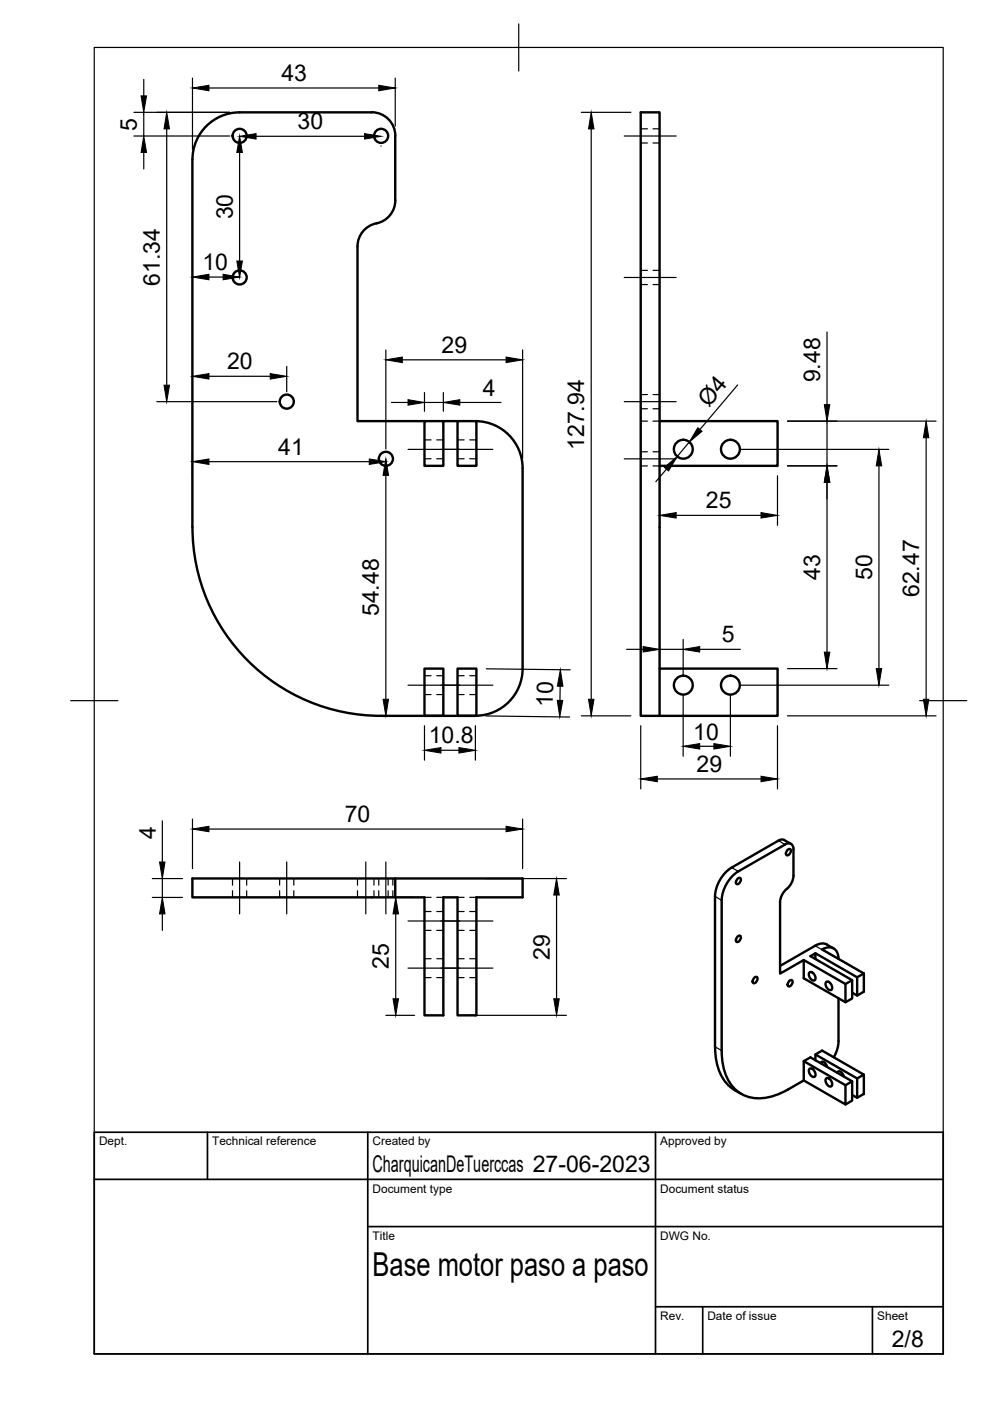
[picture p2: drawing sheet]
<svg xmlns="http://www.w3.org/2000/svg" width="210mm" height="297mm" viewBox="0 0 210 297" stroke-linecap="round" stroke-linejoin="round" font-family="sans-serif">
<!-- layer: Visible -->
<g fill="none" stroke="#000" stroke-width=".51">
<path d="M50.8 23.8h28a5 5 0 0 1 5 5M50.8 23.8a10 10 0 0 0-10 10v78M83.8 28.8v13.7a5 5 0 0 1-4 4.9M135.8 23.8h4v128h-4zM79.8 47.4a5 5 0 0 0-4 4.9v37h14.2M90 89.3h4v9.5h-4zM94 89.3h3M101 89.3v9.5h-4v-9.5h3.8a10 10 0 0 1 10 10v42.4a10 10 0 0 1-9.8 10M139.8 89.3h25.1v9.5h-25.1M40.8 111.8a40 40 0 0 0 40 40h20.1M90 141.8h4v10h-4zM100.9 151.8h-3.9v-10h4v10"/>
<path d="M101 151.7l-.1 .1M139.8 141.8h25.1v10h-25.1M166.5 179.1l-10 5.6M166.5 179a1.08 1.08 0 0 1 1.2-.1 1.08 1.08 0 0 1 .5 1.2v5.6M167.7 178.9l-1.4-.8a1.25 1.25 0 0 0-1.3 .1l-9.9 5.7a7.9 7.9 0 0 0-3.5 6.2v31.8a10.8 10.8 0 0 0 3.4 8.7l2.2 1.3M83.8 186.3v4h-43v-4h70v4h-9.8v25h-4v-25h-3v25h-4v-25h-6.2M156.4 198.6l.4-.2a.76 .76 0 0 1 .1 .9 .76 .76 0 0 1-.8 .3v-.5zM156.4 186.3l.4-.2a.76 .76 0 0 1 .1 .9 .76 .76 0 0 1-.8 .4v-.6zM156.6 184.7a7.8 7.8 0 0 0-3.6 6.2v31.8a11 11 0 0 0 3.2 8.6 8.7 8.7 0 0 0 9.5 .4l1.5-.8M166.8 188.5l-1 1.3-.4 1.5v15.1l5-2.9v3.9l8.9 5.1 1.4-.8v-3.9l-8.9-5.1 1.1-.6v1.2M167 180.2l.4-.2a.76 .76 0 0 1 .1 .9 .76 .76 0 0 1-.8 .3v-.5zM168.2 185.6l-.4 1.6-1 1.3"/>
<path d="M159.9 207.3l.5-.2a.76 .76 0 0 1 .1 .9 .76 .76 0 0 1-.9 .4v-.6zM167.3 208l.5-.2a.76 .76 0 0 1 .1 .9 .76 .76 0 0 1-.8 .3l-.1-.5zM170.4 203.5l8.9 5.1v3.9M171.7 206.1a1.16 1.16 0 0 1 1 1.8 1.16 1.16 0 0 1-1-1.8zM172.9 202.1l8.8 5.1v3.9M174.3 201.3l8.9 5.1v3.9l-1.5 .8-1-.6M174.3 201.3a2.13 2.13 0 0 1 2.5-.2 2.13 2.13 0 0 1 1 2.2M175.2 208.1a1.16 1.16 0 0 1 1 1.8 1.16 1.16 0 0 1-1-1.8zM175.3 200.3l1.4 .8M175.3 200.3a2.41 2.41 0 0 0-2.5 .2l-7.4 4.3M177.8 211.7v9.1M180.7 207.8l-1.4 .8"/>
<path d="M183.2 206.4l-1.5 .8M170.4 229.1v-4.1l1.4-.8 8.9 5.1-1.4 .8M170.4 225l8.9 5.1v4.1l-8.9-5.1M170.4 229.1l-3.2 1.9M171.7 226.6a1.16 1.16 0 0 1 1 1.7 1.16 1.16 0 0 1-1-1.7zM172.9 224.8v-1.2l1.4-.9 8.9 5.1-1.5 .8M172.9 223.6l8.8 5v4.2M174 225.4l.1-.2a1.1 1.1 0 0 1 1.3 1M175.2 228.6a1.16 1.16 0 0 1 1 1.7 1.16 1.16 0 0 1-1-1.7zM177.5 227.4l.2-.2a1.1 1.1 0 0 1 1.2 1M177.8 220.7l-.3 1.7-.7 1.8M180.7 229.3v4l-1.4 .9"/>
<path d="M183.1 232l-1.4 .8-1-.7M183.2 227.8v4.1M183.2 231.9l-.1 .1"/>
<circle cx="50.8" cy="28.8" r="1.49"/>
<circle cx="80.8" cy="28.8" r="1.49"/>
<circle cx="50.8" cy="58.8" r="1.49"/>
<circle cx="60.8" cy="85.2" r="1.49"/>
<circle cx="81.8" cy="97.3" r="1.49"/>
<circle cx="144.9" cy="95.2" r="2"/>
<circle cx="154.9" cy="95.2" r="2"/>
<circle cx="144.9" cy="145.3" r="2"/>
<circle cx="154.9" cy="145.3" r="2"/>
</g>
<!-- layer: Hidden -->
<g fill="none" stroke="#000" stroke-width=".25">
<path d="M135.8 27.3h1.5M135.8 30.3h1.5M138.5 27.3h1.3M138.5 30.3h1.3M135.8 57.3h1.5M138.5 57.3h1.3M135.8 60.3h1.5M138.5 60.3h1.3M90 97.3h1.4M90 93.3h1.4M92.6 97.3h1.4M92.6 93.3h1.4"/>
<path d="M97 97.3h1.4M97 93.3h1.4M99.6 97.3h1.4M99.6 93.3h1.4M135.8 89.3h1.5M135.8 83.7h1.5M135.8 86.7h1.5M135.8 95.8h1.5M135.8 98.8h1.5M138.5 89.3h4.3M138.5 83.7h1.3M138.5 86.7h1.3"/>
<path d="M138.5 95.8h1.3M138.5 98.8h1.3M144 89.3h2.4M147.6 89.3h2.4M151.2 89.3h2.3M154.7 89.3h2.4M158.3 89.3h2.4M161.9 89.3h3M90 147.3h1.4M90 143.3h1.4M92.6 147.3h1.4M92.6 143.3h1.4"/>
<path d="M97 147.3h1.4M97 143.3h1.4M99.6 147.3h1.4M99.6 143.3h1.4M139.8 151.8h3M144 151.8h2.4M147.6 151.8h2.4M151.2 151.8h2.3M154.7 151.8h2.4M158.3 151.8h2.4M161.9 151.8h3M49.3 186.3v1.4"/>
<path d="M49.3 188.9v1.4M52.3 186.3v1.4M52.3 188.9v1.4M59.3 186.3v1.4M59.3 188.9v1.4M62.3 186.3v1.4M62.3 188.9v1.4M75.8 186.3v1.4M75.8 188.9v1.4M79.3 186.3v1.4M79.3 188.9v1.4M80.3 186.3v1.4"/>
<path d="M80.3 188.9v1.4M82.3 186.3v1.4M82.3 188.9v1.4M83.3 186.3v1.4M83.3 188.9v1.4M90 190.3h1.4M90 197.3h1.4M90 193.3h1.4M92.6 190.3h1.4M92.6 197.3h1.4M92.6 193.3h1.4M97 190.3h1.4"/>
<path d="M97 197.3h1.4M97 193.3h1.4M99.6 190.3h1.4M99.6 197.3h1.4M99.6 193.3h1.4M90 207.3h1.4M90 203.3h1.4M92.6 207.3h1.4M92.6 203.3h1.4M97 207.3h1.4M97 203.3h1.4M99.6 207.3h1.4"/>
<path d="M99.6 203.3h1.4"/>
</g>
<!-- layer: Visible Narrow -->
<path d="M165 178.2l1.5 .9M151.6 190.1l1.4 .8M155.1 183.9l1.4 .8M172.8 200.5l10.3 5.9M151.6 221.9l1.4 .8" fill="none" stroke="#000" stroke-width=".25"/>
<!-- layer: TITLEBLOCK -->
<path d="M20 240.1h180v46.9h-180zM20 250h180M44 240.1v9.9M78 240.1v46.9M139 240.1v46.9M78 260.1h122M139 277.1h61M149 277.1v9.9M185 277.1v9.9" fill="none" stroke="#000" stroke-width=".36"/>
<!-- layer: BORDER -->
<path d="M20 10.1h180v276.9h-180zM110 5.1v10M15 148.6h10M195 148.6h10" fill="none" stroke="#000" stroke-width=".25"/>
<!-- layer: FD_Dimensions -->
<g fill="none" stroke="#000" stroke-width=".25">
<path d="M30.5 16.8v3.5M40.8 16.6v15.1M44.3 18.7h36M83.8 16.6v10.1M28.4 28.8h20.3M28.4 23.8h20.3M30.5 23.8v5M30.5 32.3v3.5M35.3 27.3v54.4M50.8 30.9v.1M50.8 32.3v23M54.3 28.9h23"/>
<path d="M80.8 30.9v.1M123.3 23.8h10.5M125.3 27.3v121M44.3 58.7h3M50.8 56.6v.1M44.3 79.8h13M60.8 77.7v5.4M81.8 74.2v21M85.3 76.3h22M110.8 74.2v23M175.3 70.4v15.4M33.3 85.2h25.4"/>
<path d="M40.8 95.8v5.6M44.3 97.9h34M81.8 99.4v.6M83 85.3h3.5M90 83.2v4M90 85.3h4M94 83.2v4M97.5 85.3h8.7M141.3 99.5l-2.3 2.6M146.1 93.7l-2.5 3.1M156.4 81.6l-8 9.5M157 95.3h31.4"/>
<path d="M167 98.8h10.5M167 89.3h31.5M175.3 89.3v9.5M186.4 98.8v43M196.4 92.8v55.5M81.8 100.8v47.5M139.8 100.9v10.5M143.4 109.3h18M164.8 100.9v10.5M175.3 102.3v36M132.9 137.7h3.5M139.8 137v2.8"/>
<path d="M139.8 137.7h5M144.8 135.6v7.6M148.4 137.7h8.6M90 153.9v7.3M93.5 159.1h3.8M100.8 153.9v7.3M103 151.8l17.8 .2M103.1 141.8l17.8 .2M118.8 145.5l-.1 3M123.3 151.8h10.5M135.8 153.9v13.4M144.8 147.4v12.9"/>
<path d="M148.4 158.2h3M154.9 147.4v12.9M157 145.3h31.4M164.8 153.9v13.4M167 151.8h31.5M167 141.8h10.5M34.4 174v8.8M40.8 173.7v10.5M44.3 175.8h63M110.8 173.7v10.5M139.4 165.1h22M32.3 186.3h6.4"/>
<path d="M32.3 190.3h6.4M34.4 186.3v4M34.4 193.8v3.5M81.8 190.3h6.1M83.9 193.8v18M102.9 186.3h17.2M118 189.8v22M81.8 215.3h6.1M99.1 215.3h21"/>
</g>
<g fill="#000" stroke="#000" stroke-width=".21">
<path d="M40.8 18.7l3.5-.6v1.1zM80.3 18.1l3.5 .6-3.5 .5zM30.5 28.8l.6 3.5h-1.2zM29.9 20.3h1.2l-.6 3.5zM35.3 23.8l.6 3.5h-1.1zM50.8 28.8l.6 3.5h-1.2zM50.8 28.9l3.5-.6v1.2zM77.3 28.3l3.5 .6-3.5 .6zM125.3 23.8l.6 3.5h-1.1zM40.8 58.7l3.5-.5v1.1zM47.3 58.2l3.5 .5-3.5 .6zM50.2 55.3h1.2l-.6 3.5z"/>
<path d="M40.8 79.8l3.5-.6v1.2zM57.3 79.2l3.5 .6-3.5 .6zM81.8 76.3l3.5-.6v1.2zM107.3 75.7l3.5 .6-3.5 .6zM34.8 81.7h1.1l-.6 3.5zM40.8 97.9l3.5-.6v1.2zM78.3 97.3l3.5 .6-3.5 .6zM86.5 84.7l3.5 .6-3.5 .6zM94 85.3l3.5-.6v1.2zM140.9 99.1l2.7-2.3-1.8 3.1zM148 90.7l.8 .7-2.7 2.3zM174.8 85.8h1.1l-.6 3.5z"/>
<path d="M186.4 95.3l.5 3.5h-1.1zM196.4 89.3l.5 3.5h-1.1zM81.8 97.3l.6 3.5h-1.2zM139.8 109.3l3.6-.6v1.1zM161.4 108.7l3.4 .6-3.4 .5zM175.3 98.8l.6 3.5h-1.1zM136.4 137.1l3.4 .6-3.4 .5zM144.8 137.7l3.6-.6v1.1zM174.8 138.3h1.1l-.6 3.5zM81.2 148.3h1.2l-.6 3.5zM90 159.1l3.5-.6v1.2zM97.3 158.5l3.5 .6-3.5 .6z"/>
<path d="M118.2 148.5h1.1l-.6 3.5zM118.8 142l.6 3.5h-1.2zM124.8 148.3h1.1l-.6 3.5zM144.8 158.2l3.6-.5v1.1zM151.4 157.7l3.5 .5-3.5 .6zM185.8 141.8h1.1l-.5 3.5zM195.8 148.3h1.1l-.5 3.5zM40.8 175.8l3.5-.6v1.1zM107.3 175.2l3.5 .6-3.5 .5zM135.8 165.1l3.6-.5v1.1zM161.4 164.6l3.4 .5-3.4 .6zM34.4 190.3l.6 3.5h-1.2z"/>
<path d="M33.8 182.8h1.2l-.6 3.5zM83.9 190.3l.6 3.5h-1.2zM118 186.3l.6 3.5h-1.2zM83.3 211.8h1.2l-.6 3.5zM117.4 211.8h1.2l-.6 3.5z"/>
</g>
<!-- layer: Smart Centers -->
<path d="M132.4 28.8h11M132.4 58.8h11M86.5 95.3h18M132.4 97.3h11M132.4 85.2h11M86.5 145.3h18M50.8 182.8v11M60.8 182.8v11M77.6 182.8v11M81.8 182.8v11M86.5 195.3h18M86.5 205.3h18" fill="none" stroke="#000" stroke-width=".25"/>
<text font-size="7" x="79" y="270.6">Base motor paso a paso</text>
<g font-size="4.9">
<text x="59.7" y="17.2">43</text>
<text x="29" y="27.7" transform="rotate(-90 29 27.7)">5</text>
<text x="63.1" y="27.4">30</text>
<text x="49.3" y="46.5" transform="rotate(-90 49.3 46.5)">30</text>
<text x="42.9" y="57.3">10</text>
<text x="33.9" y="60.6" transform="rotate(-90 33.9 60.6)">61.34</text>
<text x="93.6" y="74.8">29</text>
<text x="48.1" y="78.3">20</text>
<text x="102.3" y="83.9">4</text>
<text x="173.9" y="81.1" transform="rotate(-90 173.9 81.1)">9.48</text>
<text x="150.3" y="86.5" transform="rotate(-50 150.3 86.5)">Ø4</text>
<text x="123.9" y="95.4" transform="rotate(-90 123.9 95.4)">127.94</text>
<text x="59" y="96.5">41</text>
<text x="149.7" y="107.8">25</text>
<text x="173.9" y="122.9" transform="rotate(-90 173.9 122.9)">43</text>
<text x="184.9" y="123" transform="rotate(-90 184.9 123)">50</text>
<text x="80.3" y="130.6" transform="rotate(-90 80.3 130.6)">54.48</text>
<text x="194.9" y="126.6" transform="rotate(-90 194.9 126.6)">62.47</text>
<text x="153.1" y="136.2">5</text>
<text x="117.2" y="149.8" transform="rotate(-89 117.2 149.8)">10</text>
<text x="90.9" y="157.6">10.8</text>
<text x="147" y="156.8">10</text>
<text x="147.7" y="163.7">29</text>
<text x="33" y="177.9" transform="rotate(-90 33 177.9)">4</text>
<text x="73.1" y="174.3">70</text>
<text x="116.5" y="203.4" transform="rotate(-90 116.5 203.4)">29</text>
<text x="82.4" y="205.5" transform="rotate(-90 82.4 205.5)">25</text>
<text x="79" y="248.5">CharquicanDeTuerccas 27-06-2023</text>
<text x="189.1" y="285.7">2/8</text>
</g>
<g font-size="2.5">
<text x="21" y="242.9">Dept.</text>
<text x="45" y="242.9">Technical reference</text>
<text x="79" y="242.9">Created by</text>
<text x="140" y="242.9">Approved by</text>
<text x="79" y="252.8">Document type</text>
<text x="140" y="252.8">Document status</text>
<text x="79" y="262.9">Title</text>
<text x="140" y="262.9">DWG No.</text>
<text x="140" y="279.9">Rev.</text>
<text x="150" y="279.9">Date of issue</text>
<text x="186" y="279.9">Sheet</text>
</g>
</svg>
